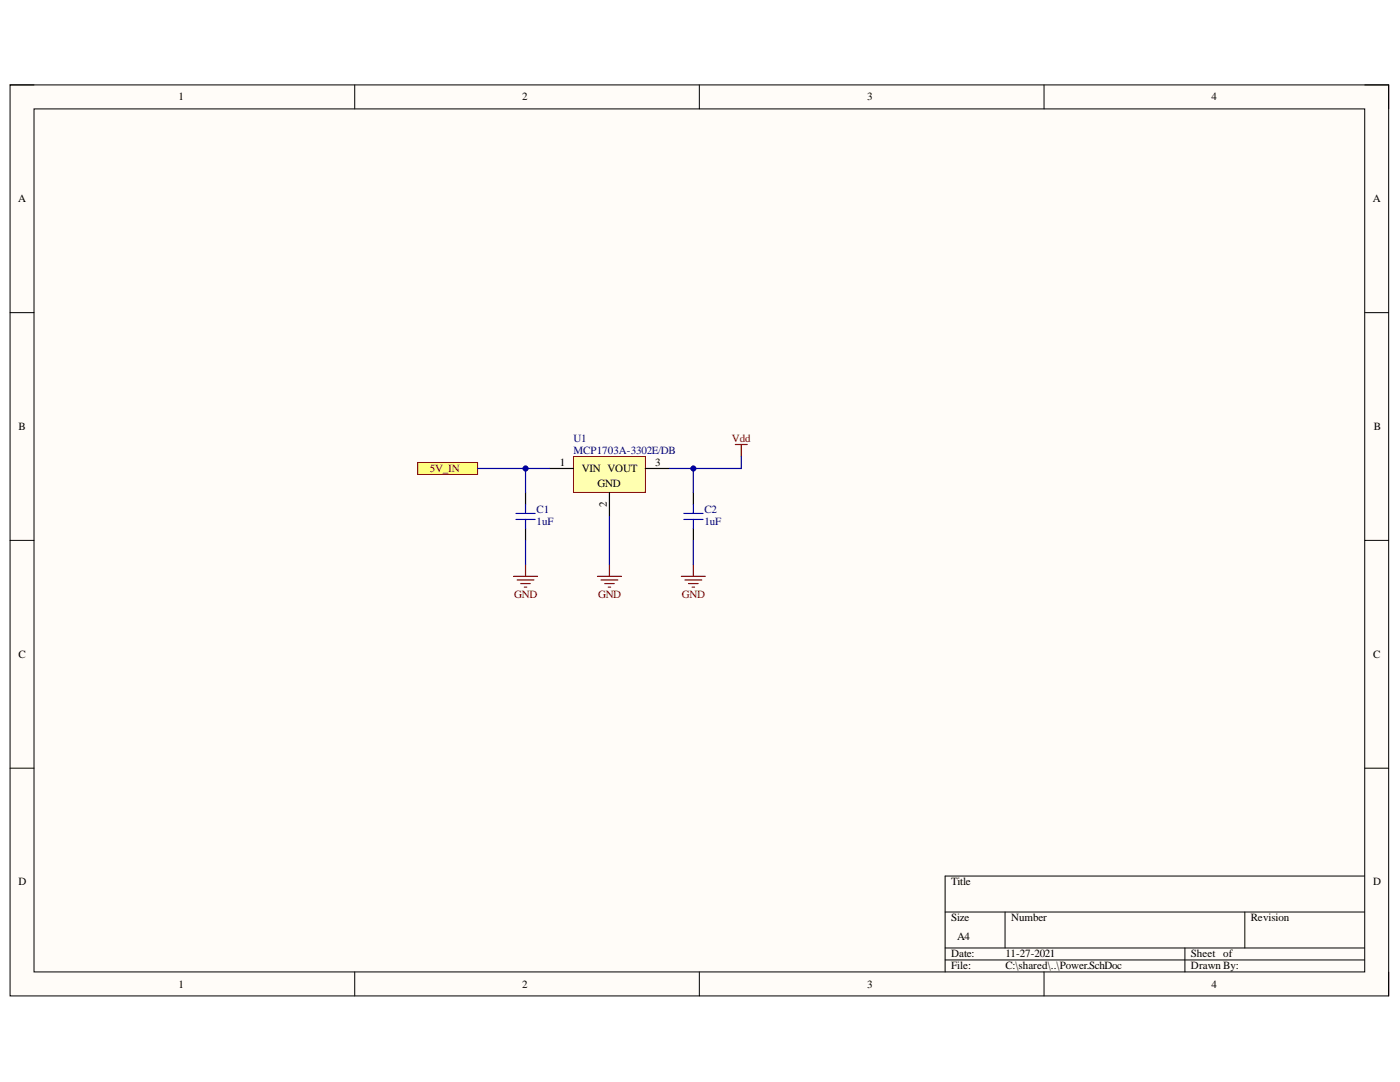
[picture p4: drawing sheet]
<svg xmlns="http://www.w3.org/2000/svg" width="279mm" height="216mm" viewBox="0 0 279 216" stroke-linecap="round" stroke-linejoin="round" font-family="sans-serif">
<path d="M2 16.9h275.1v181.8h-275.1z" fill-rule="evenodd" fill="#fffcf8"/>
<path d="M2 16.9h275.1v181.8h-275.1z" fill="none" stroke="#000" stroke-width=".2"/>
<path d="M6.8 21.7h265.6v172.2h-265.6z" fill-rule="evenodd" fill="#fffcf8"/>
<g fill="none" stroke="#000" stroke-width=".2">
<path d="M2 16.9h4.8M70.8 16.9v4.8M139.6 16.9v4.8M208.4 16.9v4.8M272.4 16.9h4.7v4.8M6.8 21.7h265.6v172.2h-265.6zM2 62.4h4.8M272.4 62.4h4.7M2 107.8h4.8M272.4 107.8h4.7M2 153.3h4.8M272.4 153.3h4.7"/>
<path d="M272.4 174.8h-83.8v19.1M70.8 193.9v4.8M139.6 193.9v4.8M188.6 182h83.8M188.6 189.2h83.8M188.6 191.5h83.8M200.6 182v7.2M208.4 193.9v4.8M236.5 189.2v4.7M248.4 182v7.2M277.1 193.9v4.8"/>
</g>
<path d="M83.3 92.3h12v2.4h-12z" fill-rule="evenodd" fill="#ffff80"/>
<path d="M83.3 92.3h12v2.4h-12z" fill="none" stroke="#800000" stroke-width=".2"/>
<path d="M114.5 91.1h14.3v7.2h-14.3z" fill-rule="evenodd" fill="#ffffb0"/>
<path d="M114.5 91.1h14.3v7.2h-14.3z" fill="none" stroke="#800000" stroke-width=".2"/>
<path d="M104.9 98.3v2.4M109.7 93.5h4.8M121.6 98.3v4.7M128.8 93.5h4.8M104.9 105.4v2.4" fill="none" stroke="#000" stroke-width=".24"/>
<path d="M103 102.4h3.8M103 103.6h3.8M104.9 100.7v1.7M104.9 103.6v1.8" fill="none" stroke="#00f" stroke-width=".24"/>
<path d="M102.5 115h4.8M103.2 115.7h3.4M103.9 116.4h1.9M104.6 117.2h.5M104.9 112.6v2.4M119.2 115h4.8M120 115.7h3.3M120.7 116.4h1.9M121.4 117.2h.5M121.6 112.6v2.4" fill="none" stroke="#800000" stroke-width=".24"/>
<path d="M104.9 93.5v4.8" fill="none" stroke="#000080" stroke-width=".24"/>
<circle cx="104.9" cy="93.5" r=".48" fill="#000080"/>
<circle cx="104.9" cy="93.5" r=".48" fill="none" stroke="#000080" stroke-width=".2"/>
<path d="M95.3 93.5h14.4M104.9 107.8v4.8M121.6 103v9.6" fill="none" stroke="#000080" stroke-width=".24"/>
<circle cx="104.9" cy="93.5" r=".48" fill="#000080"/>
<circle cx="104.9" cy="93.5" r=".48" fill="none" stroke="#000080" stroke-width=".2"/>
<path d="M138.4 98.3v2.4M138.4 105.4v2.4" fill="none" stroke="#000" stroke-width=".24"/>
<path d="M136.5 102.4h3.8M136.5 103.6h3.8M138.4 100.7v1.7M138.4 103.6v1.8" fill="none" stroke="#00f" stroke-width=".24"/>
<path d="M133.6 93.5h4.8v4.8" fill="none" stroke="#000080" stroke-width=".24"/>
<circle cx="138.4" cy="93.5" r=".48" fill="#000080"/>
<circle cx="138.4" cy="93.5" r=".48" fill="none" stroke="#000080" stroke-width=".2"/>
<path d="M146.7 88.7h2.4M147.9 88.7v2.4M136 115h4.8M136.7 115.7h3.3M137.4 116.4h1.9M138.1 117.2h.5M138.4 112.6v2.4" fill="none" stroke="#800000" stroke-width=".24"/>
<path d="M147.9 91.1v2.4h-9.5M138.4 107.8v4.8" fill="none" stroke="#000080" stroke-width=".24"/>
<circle cx="138.4" cy="93.5" r=".48" fill="#000080"/>
<circle cx="138.4" cy="93.5" r=".48" fill="none" stroke="#000080" stroke-width=".2"/>
<g font-size="2.2">
<text x="35.6" y="20.1">1</text>
<text x="104.2" y="20.1">2</text>
<text x="173.1" y="20.1">3</text>
<text x="241.7" y="20.1">4</text>
<text x="3.6" y="40.3">A</text>
<text x="274" y="40.3">A</text>
<text x="3.7" y="85.8">B</text>
<text x="274.1" y="85.8">B</text>
<text x="111.7" y="92.9">1</text>
<text x="116.1" y="94.2">VIN VOUT</text>
<text x="130.8" y="92.9">3</text>
<text x="119.3" y="97.3">GND</text>
<text x="121.1" y="101.1" transform="rotate(-90 121.1 101.1)">2</text>
<text x="3.7" y="131.3">C</text>
<text x="274.1" y="131.3">C</text>
<text x="3.7" y="176.7">D</text>
<text x="189.8" y="176.7">Title</text>
<text x="274.1" y="176.7">D</text>
<text x="189.8" y="183.9">Size</text>
<text x="201.8" y="183.9">Number</text>
<text x="249.6" y="183.9">Revision</text>
<text x="189.8" y="191">Date:</text>
<text x="191" y="187.5">A4</text>
<text x="200.6" y="191">11-27-2021</text>
<text x="237.7" y="191">Sheet of</text>
<text x="35.6" y="197">1</text>
<text x="104.2" y="197">2</text>
<text x="173.1" y="197">3</text>
<text x="189.8" y="193.4">File:</text>
<text x="200.6" y="193.4">C:\shared\..\Power.SchDoc</text>
<text x="237.7" y="193.4">Drawn By:</text>
<text x="241.7" y="197">4</text>
</g>
<g font-size="2.2" fill="#000080">
<text x="114.4" y="88.2">U1</text>
<text x="114.4" y="90.6">MCP1703A-3302E/DB</text>
<text x="107.1" y="102.3">C1</text>
<text x="107.1" y="104.7">1uF</text>
<text x="140.6" y="102.3">C2</text>
<text x="140.6" y="104.7">1uF</text>
</g>
<g font-size="2.2" fill="#800000">
<text x="146.1" y="88.2">Vdd</text>
<text x="85.8" y="94.2">5V_IN</text>
<text x="102.6" y="119.3">GND</text>
<text x="119.4" y="119.3">GND</text>
<text x="136.1" y="119.3">GND</text>
</g>
</svg>
